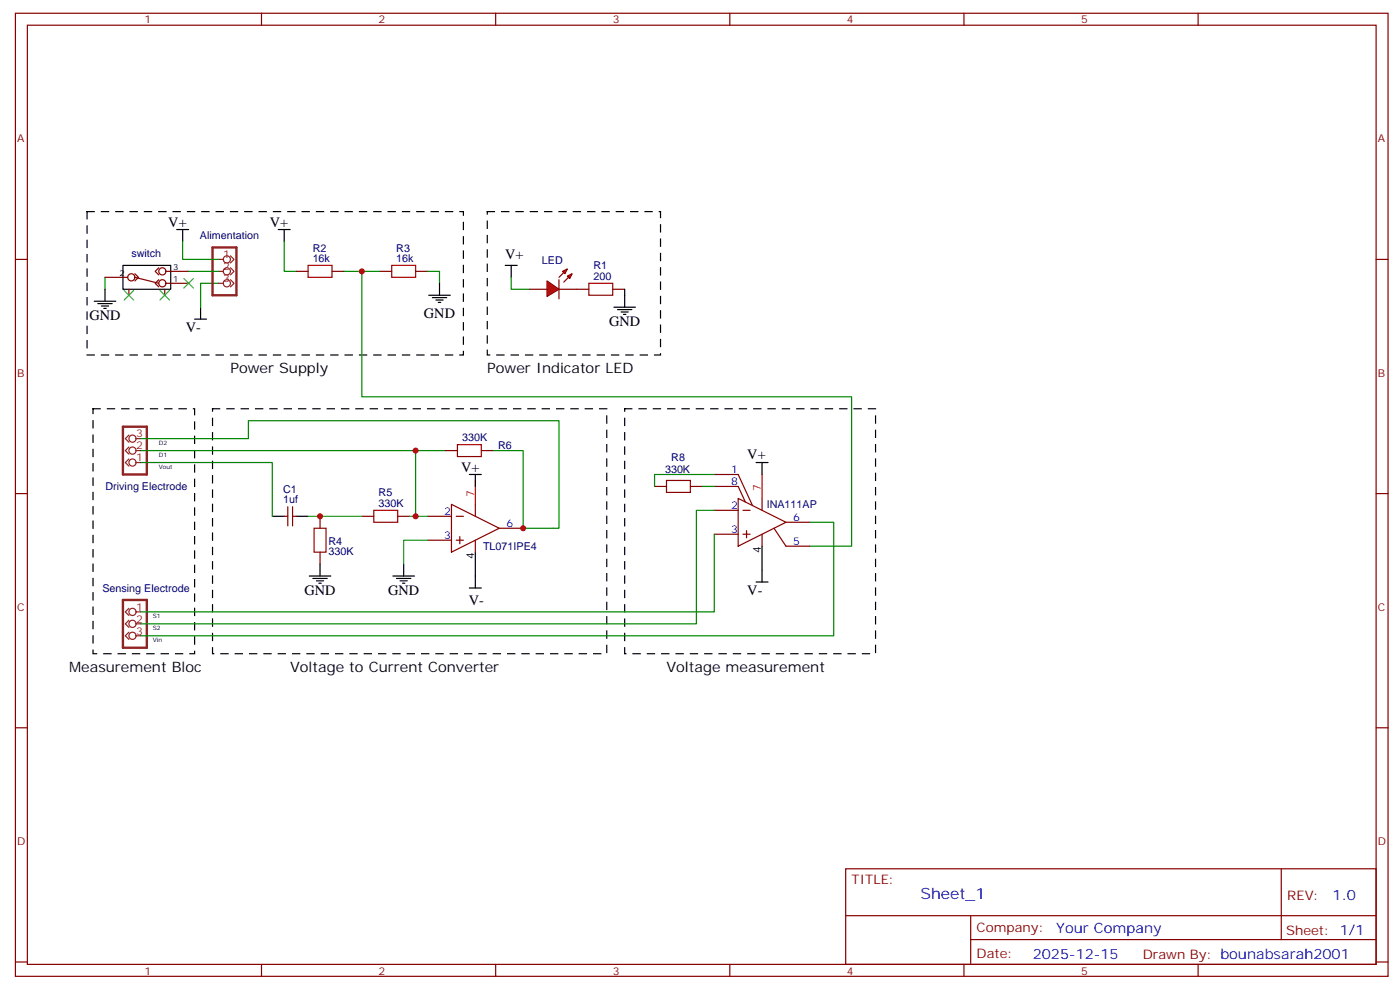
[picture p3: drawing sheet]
<svg xmlns="http://www.w3.org/2000/svg" width="413mm" height="292mm" viewBox="0 0 413 292" stroke-linecap="round" stroke-linejoin="round" font-family="sans-serif">
<g fill="none" stroke="#870000" stroke-width=".35">
<path d="M4.6 3.9h405.3v284.4h-405.3zM8.1 7.4h398.3v277.3h-398.3zM77.2 3.9v3.5M146.4 3.9v3.5M215.5 3.9v3.5M284.7 3.9v3.5M353.8 3.9v3.5M4.6 76.6h3.5M406.4 76.6h3.5M87.5 80.1h3.5M98 80.1h3.6M170.4 85.4h3.5"/>
<path d="M180.9 85.4h3.6M4.6 145.7h3.5M406.4 145.7h3.5M4.6 214.9h3.5M406.4 214.9h3.5M249.7 256.5h156.7v28.2h-156.7zM378.4 256.5v20.9M249.8 270.4h156.4M286.6 277.4h119.6M286.6 270.4v14.1M4.6 284h3.5M77.2 284.7v3.6"/>
<path d="M146.4 284.7v3.6M215.5 284.7v3.6M284.7 284.7v3.6M353.8 284.7v3.6M406.4 284h3.5"/>
</g>
<path d="M91 78.4h7v3.5h-7zM173.9 83.6h7v3.6h-7z" fill="none" stroke="#a10000" stroke-width=".35"/>
<path d="M57.5 94.2h3.5M59.2 90.7v3.5" fill="none" stroke="#000" stroke-width=".35"/>
<path d="M31 81.9v3.5M64.5 83.6h-5.3v7.1" fill="none" stroke="#008700" stroke-width=".35"/>
<g fill="#f00" stroke="#870000" stroke-width=".35">
<path d="M161.5 82.9l3.6 2.5-3.6 2.1z"/>
<path d="M165.1 82.6v5.6z"/>
</g>
<g fill="#870000" stroke="#870000" stroke-width=".35">
<path d="M165.1 81.9l1.4-1.4z"/>
<path d="M167.9 81.9l-1.4 1.4z"/>
</g>
<g fill="#f00" stroke="#870000" stroke-width=".35">
<path d="M166.1 80.1l1.4-.7-.7 1.4z"/>
<path d="M167.5 81.5l1.4-.7-.7 1.4z"/>
</g>
<g fill="none" stroke="#870000" stroke-width=".35">
<path d="M46.9 79.1l-1.1 1 1.1 1.1M31 81.9h6.7M38.1 85.4v1.8M39.8 80.8l1.1 1.1-1.1 1M39.8 81.9l7.1 1.7M46.9 82.6l-1.1 1 1.1 1.1M48.6 85.4v1.8M49 80.1h6.7M49 83.6h6.7M112.1 80.1h3.6M122.7 80.1h3.6M156.2 85.4h5.3"/>
<path d="M165.1 85.4h5.3M131.6 133h3.5M142.1 133h3.6M83.9 152.4h1.1M85 149.6v5.7M86.4 152.4h1.1M86.4 149.6v5.7M94.5 152.4v3.6M106.9 152.4h3.5M117.4 152.4h3.6M126.3 159.5h7M126.3 152.4h7"/>
<path d="M133.3 148.9l14.1 7.1-14.1 7zM134.7 159.5h2.1M134.7 152.4h2.1M135.8 158.4v2.1M140.4 148.9v3.5M140.4 159.5v3.5M147.4 156h7.1M193.3 143.6h3.5M203.9 143.6h3.5M210.9 150.7h7.1M210.9 157.7h7.1M210.9 143.6h7.1l2.1 4.6"/>
<path d="M210.9 140.1h7.1l4.2 9.2M218 147.1l14.1 7.1-14.1 7.1zM219.4 150.7h2.1M219.4 157.7h2.1M220.5 156.7v2.1M225 147.1v3.6M225 157.7v3.6M228.6 156l3.5 5.3h7M232.1 154.2h7M94.5 163v3.5"/>
<circle cx="38.8" cy="81.9" r="1.06"/>
<circle cx="47.9" cy="80.1" r="1.06"/>
<circle cx="47.9" cy="83.6" r="1.06"/>
</g>
<g fill="none" stroke="#000" stroke-width=".35">
<path d="M36.3 78.4h14.1v7h-14.1zM52.2 67.8h3.5M53.9 67.8v3.5M82.2 67.8h3.5M83.9 67.8v3.5M149.2 78.4h3.5M151 78.4v3.5M27.8 88.9h6.4M28.9 89.6h4.2M30 90.3h2.1M30.7 91.1h.7M31 85.4v3.5"/>
<path d="M126.6 87.2h6.4M127.7 87.9h4.2M128.7 88.6h2.1M129.4 89.3h.7M129.8 83.6v3.6M181.3 90.7h6.3M182.4 91.4h4.2M183.4 92.1h2.1M184.1 92.8h.7M184.5 85.4v5.3M223.3 136.6h3.5M225 136.6v3.5"/>
<path d="M80.4 152.4h3.5M87.5 152.4h3.5M138.6 140.1h3.5M140.4 140.1v3.5M91.3 170.1h6.4M92.4 170.8h4.2M93.5 171.5h2.1M94.2 172.2h.7M94.5 166.5v3.6M116 170.1h6.4M117.1 170.8h4.2M118.1 171.5h2.2"/>
<path d="M118.9 172.2h.7M119.2 166.5v3.6M138.6 173.6h3.5M140.4 163v10.6M223.3 171.8h3.5M225 161.3v10.5"/>
</g>
<g fill="none" stroke="#008700" stroke-width=".35">
<path d="M53.9 71.3v5.3h10.6M83.9 71.3v8.8h3.6M55.7 80.1h8.8M101.6 80.1h10.5M106.9 80.1v37.1h144.6v44.1h-12.4M126.3 80.1h3.5v3.5M151 81.9v3.5h5.2M41.6 129.5h31.7v-5.3h91.8v31.8h-10.6v-23h-8.8M41.6 136.6h38.8v15.8M41.6 133h90M122.7 133v19.4M207.4 143.6h3.5"/>
<path d="M210.9 140.1h-17.6v3.5M210.9 157.7v23h-169.3M210.9 150.7h-5.3v33.5h-164M239.1 154.2h7.1v33.5h-204.6"/>
</g>
<path d="M25.7 62.5h111.1v42.3h-111.1zM143.9 62.5h51.2v42.3h-51.2zM27.5 120.7h30v72.3h-30zM62.8 120.7h116.4v72.3h-116.4zM184.5 120.7h74.1v72.3h-74.1z" fill="none" stroke="#000" stroke-width=".35" stroke-dasharray="2.1 2.1"/>
<path d="M62.8 73.1h7v14.1h-7zM36.3 126h7.1v14.1h-7.1zM36.3 177.1h7.1v14.1h-7.1z" fill="none" stroke="#8c2424" stroke-width=".71"/>
<g fill="none" stroke="#8c2424" stroke-width=".35">
<path d="M64.5 76.6h1.4M68.1 75.5l1 1.1-1 1M68.1 79.1l1 1-1 1.1M64.5 80.1h1.4M64.5 83.6h1.4M68.1 82.6l1 1-1 1.1M38.1 135.5l-1.1 1.1 1.1 1M38.1 132l-1.1 1 1.1 1.1M38.1 128.4l-1.1 1.1 1.1 1.1M40.2 136.6h1.4M40.2 133h1.4M40.2 129.5h1.4"/>
<path d="M38.1 179.6l-1.1 1.1 1.1 1M38.1 183.1l-1.1 1.1 1.1 1M38.1 186.7l-1.1 1 1.1 1.1M40.2 180.7h1.4M40.2 184.2h1.4M40.2 187.7h1.4"/>
<circle cx="67" cy="76.6" r="1.06"/>
<circle cx="67" cy="83.6" r="1.06"/>
<circle cx="67" cy="80.1" r="1.06"/>
<circle cx="39.1" cy="133" r="1.06"/>
<circle cx="39.1" cy="129.5" r="1.06"/>
<circle cx="39.1" cy="136.6" r="1.06"/>
<circle cx="39.1" cy="184.2" r="1.06"/>
<circle cx="39.1" cy="180.7" r="1.06"/>
<circle cx="39.1" cy="187.7" r="1.06"/>
</g>
<path d="M36.7 85.8l2.8 2.8M39.5 85.8l-2.8 2.8M47.2 85.8l2.9 2.8M50.1 85.8l-2.9 2.8M54.3 82.2l2.8 2.9M57.1 82.2l-2.8 2.9" fill="none" stroke="#3c3" stroke-width=".35"/>
<path d="M115.7 78.4h7v3.5h-7zM135.1 131.3h7v3.5h-7zM92.7 156h3.6v7h-3.6zM110.4 150.7h7v3.5h-7zM196.8 141.9h7.1v3.5h-7.1z" fill="none" stroke="#a10000" stroke-width=".35"/>
<path d="M140.4 141.9v7M225 140.1v7" fill="none" stroke="#f00" stroke-width=".35"/>
<path d="M91 152.4h15.9M121 152.4h5.3M126.3 159.5h-7.1v7" fill="none" stroke="#390" stroke-width=".35"/>
<g fill="#c00">
<circle cx="94.5" cy="152.4" r=".88"/>
<circle cx="154.5" cy="156" r=".88"/>
<circle cx="106.9" cy="80.1" r=".88"/>
<circle cx="122.7" cy="133" r=".88"/>
<circle cx="122.7" cy="152.4" r=".88"/>
</g>
<text font-size="4.6" fill="#00f" x="271.8" y="265.5">Sheet_1</text>
<g font-size="4.2">
<text x="49.7" y="67.1">V+</text>
<text x="79.7" y="67.1">V+</text>
<text x="149.2" y="76.6">V+</text>
<text x="26.4" y="94.6">GND</text>
<text x="125.2" y="93.9">GND</text>
<text x="54.9" y="98.2">V-</text>
<text x="179.9" y="96.3">GND</text>
<text x="68.1" y="110.1">Power Supply</text>
<text x="143.9" y="110.1">Power Indicator LED</text>
<text x="220.7" y="135.4">V+</text>
<text x="136.1" y="139.4">V+</text>
<text x="89.9" y="175.7">GND</text>
<text x="114.6" y="175.7">GND</text>
<text x="138.4" y="178.5">V-</text>
<text x="220.7" y="175.8">V-</text>
<text x="20.4" y="198.3">Measurement Bloc</text>
<text x="85.7" y="198.3">Voltage to Current Converter</text>
<text x="196.8" y="198.3">Voltage measurement</text>
</g>
<g font-size="4.2" fill="#00f">
<text x="393.5" y="265.8">1.0</text>
<text x="311.9" y="275.3">Your Company</text>
<text x="305" y="283.1">2025-12-15</text>
</g>
<g font-size="3.9" fill="#800">
<text x="251.5" y="261.1">TITLE:</text>
<text x="380.1" y="265.8">REV:</text>
<text x="288.4" y="275.3">Company:</text>
<text x="379.8" y="275.9">Sheet: 1/1</text>
<text x="288.4" y="283">Date:</text>
<text x="337.4" y="283.1">Drawn By: bounabsarah2001</text>
</g>
<g font-size="3.2" fill="#800">
<text x="42.7" y="6.9">1</text>
<text x="111.8" y="6.9">2</text>
<text x="180.9" y="6.9">3</text>
<text x="250.1" y="6.9">4</text>
<text x="319.2" y="6.9">5</text>
<text x="5.1" y="42">A</text>
<text x="406.9" y="42">A</text>
<text x="5.1" y="111.2">B</text>
<text x="406.9" y="111.2">B</text>
<text x="5.1" y="180.3">C</text>
<text x="406.9" y="180.3">C</text>
<text x="5.1" y="249.4">D</text>
<text x="406.9" y="249.4">D</text>
<text x="42.7" y="287.7">1</text>
<text x="111.8" y="287.7">2</text>
<text x="180.9" y="287.7">3</text>
<text x="250.1" y="287.7">4</text>
<text x="319.2" y="287.7">5</text>
</g>
<g font-size="3.2" fill="#000080">
<text x="59" y="70.7">Alimentation</text>
<text x="38.8" y="76">switch</text>
<text x="92.3" y="77.3">16k</text>
<text x="92.3" y="74.3">R2</text>
<text x="117" y="77.3">16k</text>
<text x="117" y="74.3">R3</text>
<text x="160" y="77.9">LED</text>
<text x="175.2" y="82.6">200</text>
<text x="175.2" y="79.3">R1</text>
<text x="136.5" y="130.2">330K</text>
<text x="147.1" y="132.5">R6</text>
<text x="198.2" y="136">R8</text>
<text x="196.4" y="139.5">330K</text>
<text x="31.2" y="144.7">Driving Electrode</text>
<text x="83.6" y="148.6">1uf</text>
<text x="83.6" y="145.5">C1</text>
<text x="111.8" y="149.6">330K</text>
<text x="111.8" y="146.5">R5</text>
<text x="226.4" y="150.1">INA111AP</text>
<text x="97" y="160.8">R4</text>
<text x="97" y="163.8">330K</text>
<text x="142.6" y="162.5">TL071IPE4</text>
<text x="30.2" y="174.7">Sensing Electrode</text>
</g>
<g font-size="3.2" fill="#8d2323">
<text x="65.9" y="76.2">1</text>
<text x="65.9" y="79.8">2</text>
<text x="65.9" y="83.3">3</text>
<text x="40.2" y="129.2">3</text>
<text x="40.2" y="136.2">1</text>
<text x="40.2" y="132.7">2</text>
<text x="40.2" y="180.3">1</text>
<text x="40.2" y="183.8">2</text>
<text x="40.2" y="187.4">3</text>
</g>
<g font-size="3.2" fill="#00f">
<text x="215.9" y="139.7">1</text>
<text x="215.9" y="143.3">8</text>
<text x="131.2" y="152.1">2</text>
<text x="149.5" y="155.6">6</text>
<text x="215.9" y="150.3">2</text>
<text x="234.2" y="153.8">6</text>
<text x="131.2" y="159.1">3</text>
<text x="215.9" y="157.4">3</text>
<text x="234.2" y="160.9">5</text>
</g>
<g font-size="3.2" fill="#f00">
<text x="140" y="146.8" transform="rotate(-90 140 146.8)">7</text>
<text x="224.7" y="145" transform="rotate(-90 224.7 145)">7</text>
</g>
<g font-size="3.2">
<text x="140" y="165.1" transform="rotate(-90 140 165.1)">4</text>
<text x="224.7" y="163.4" transform="rotate(-90 224.7 163.4)">4</text>
</g>
<g font-size="2.5">
<text x="35.2" y="81.5">2</text>
<text x="51.1" y="79.8">3</text>
<text x="51.1" y="83.3">1</text>
</g>
<g font-size="1.8">
<text x="46.9" y="131.3">D2</text>
<text x="46.9" y="134.8">D1</text>
<text x="46.9" y="138.3">Vout</text>
<text x="45.1" y="182.4">S1</text>
<text x="45.1" y="185.9">S2</text>
<text x="45.1" y="189.5">Vin</text>
</g>
</svg>
